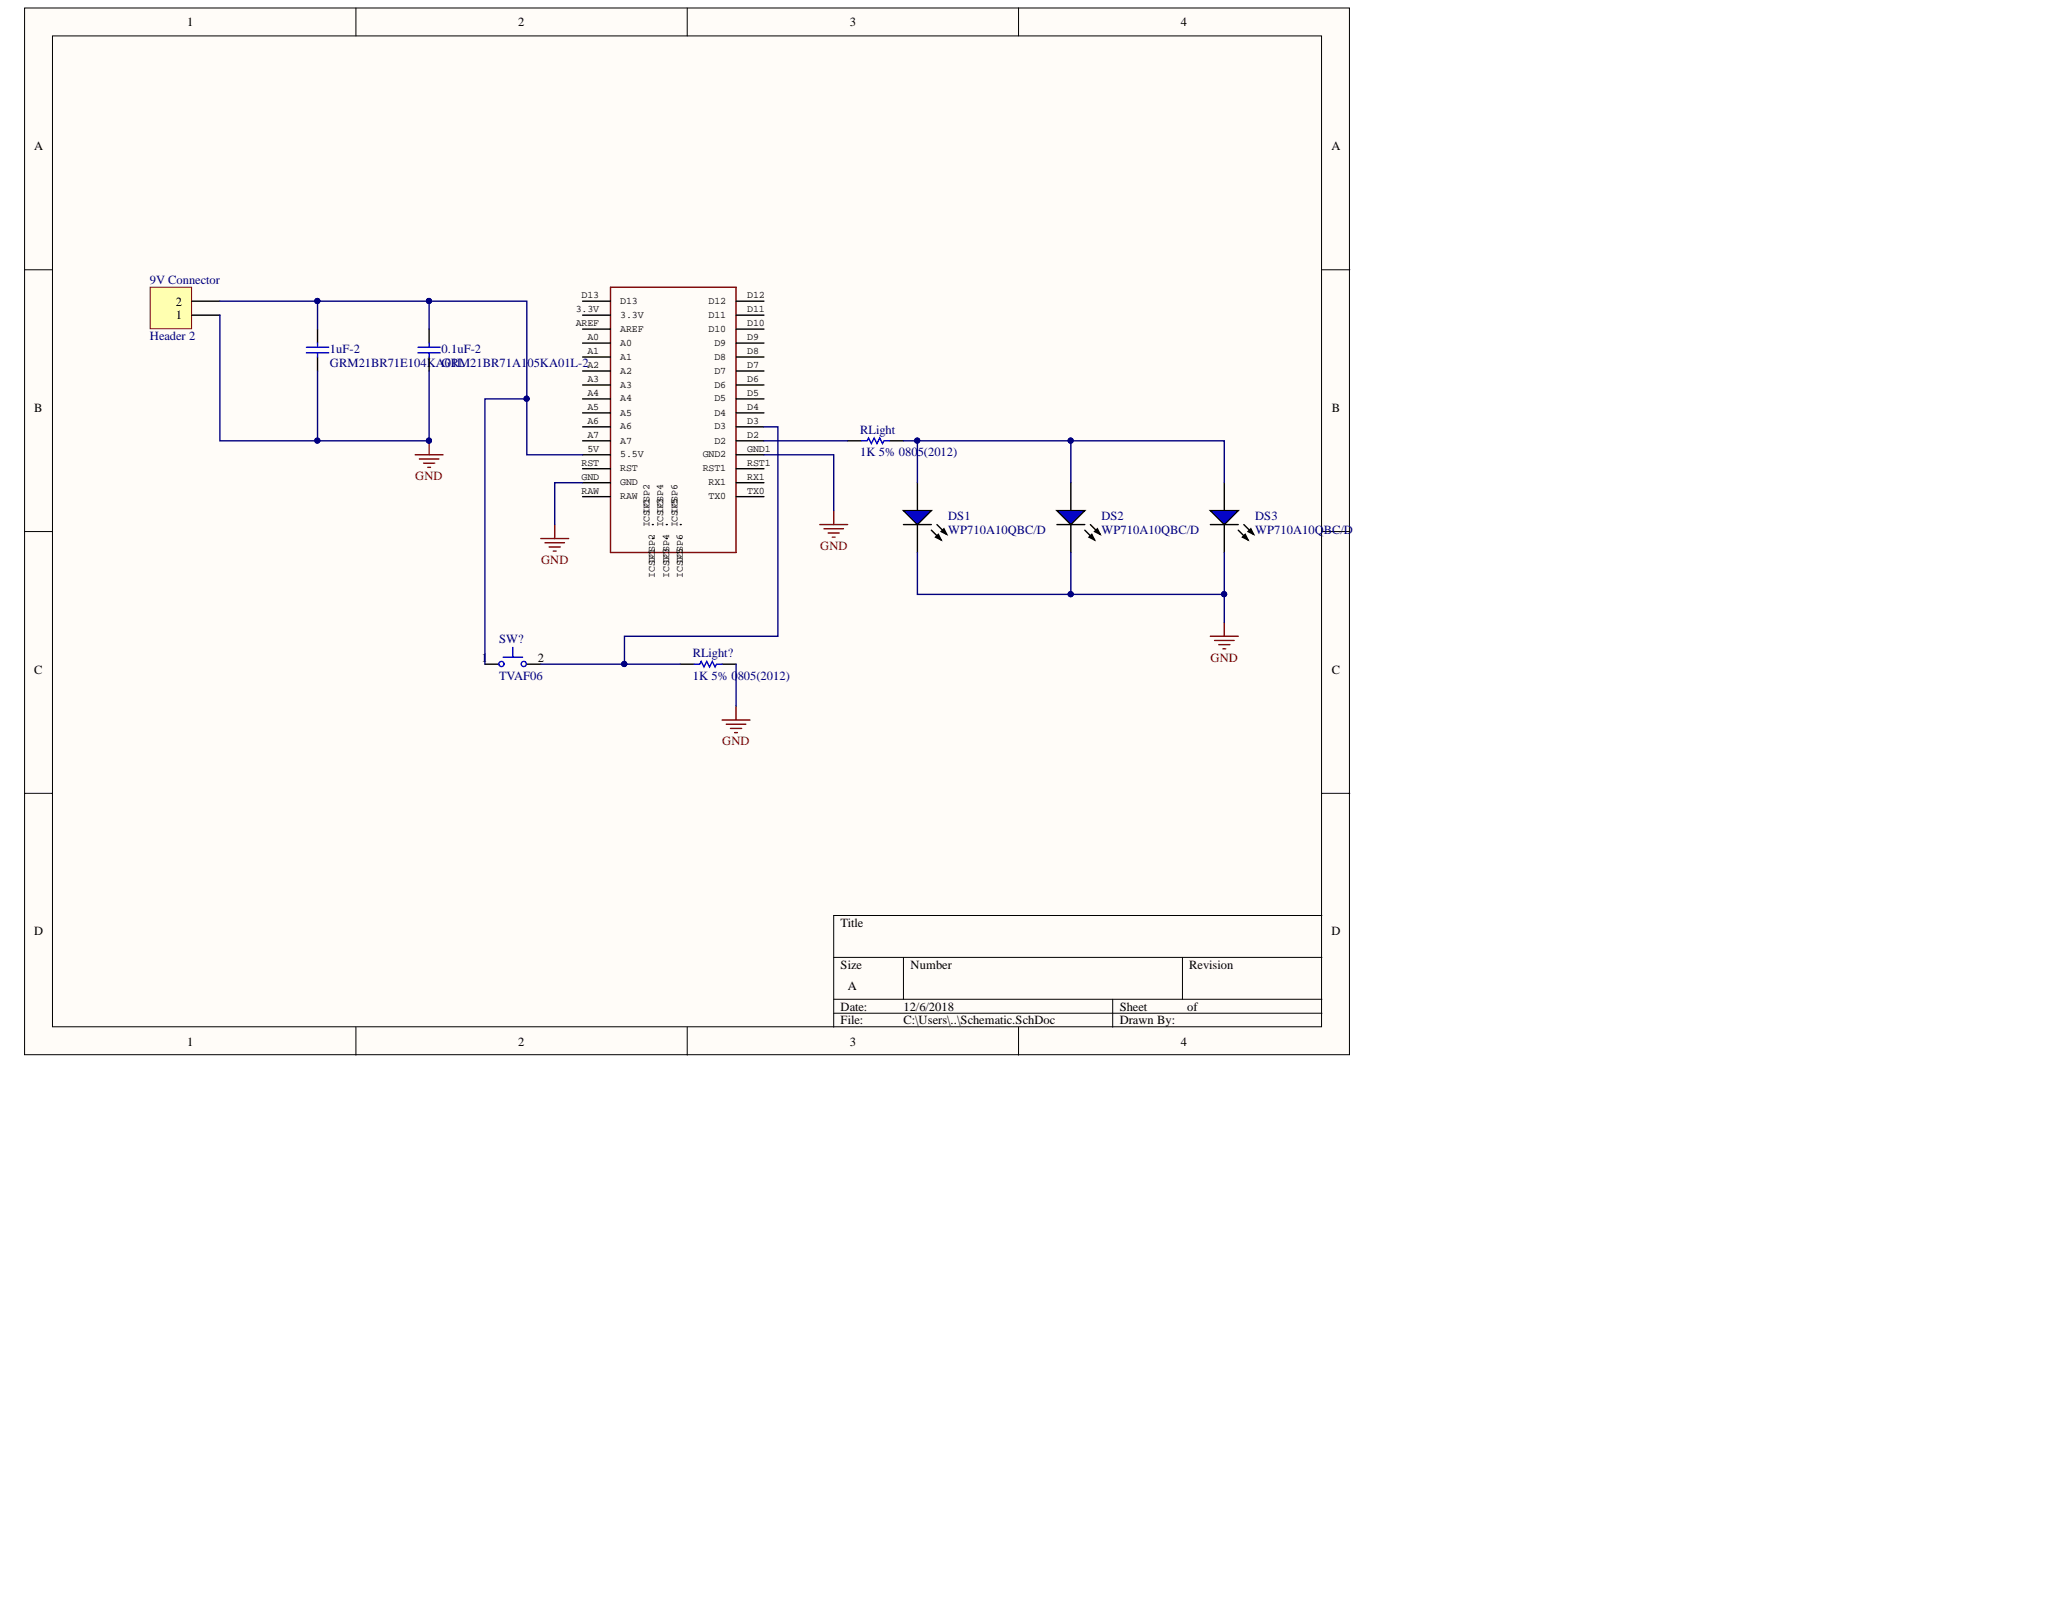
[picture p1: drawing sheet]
<svg xmlns="http://www.w3.org/2000/svg" width="419mm" height="324mm" viewBox="0 0 419 324" stroke-linecap="round" stroke-linejoin="round" font-family="sans-serif">
<g fill="#fffcf8" stroke="#000" stroke-width=".2">
<path d="M5 1.6h268.4v212h-268.4z"/>
<path d="M10.6 7.3h257.1v200.7h-257.1z"/>
</g>
<g fill="none" stroke="#000" stroke-width=".2">
<path d="M72.1 1.6v5.7M139.2 1.6v5.7M206.3 1.6v5.7M5 54.6h5.6M267.8 54.6h5.7M5 107.7h5.6M267.8 107.7h5.7M5 160.7h5.6M267.8 160.7h5.7M168.9 193.9h98.9M183 193.9v8.5M239.6 193.9v8.5"/>
<path d="M267.8 185.4h-98.9v22.6M72.1 208v5.7M139.2 208v5.7M168.9 202.4h98.9M168.9 205.2h98.9M206.3 208v5.7M225.4 202.4v5.6"/>
</g>
<path d="M84.1 92.1h5.7M85 93h3.9M85.8 93.8h2.3M86.7 94.7h.5M86.9 89.3v2.8" fill="none" stroke="#800000" stroke-width=".28"/>
<circle cx="86.9" cy="89.2" r=".52" fill="#000080" stroke="#000080" stroke-width=".2"/>
<path d="M64.3 66.7v2.8M64.3 72.3v2.8M86.9 66.7v2.8M86.9 72.3v2.8M248 97.8v5.6M248 106.2v5.7" fill="none" stroke="#000" stroke-width=".28"/>
<path d="M62.1 70.3h4.5M62.1 71.5h4.5M64.3 69.5v.8M64.3 71.5v.8M84.7 70.3h4.5M84.7 71.5h4.5M86.9 69.5v.8M86.9 71.5v.8" fill="none" stroke="#00f" stroke-width=".28"/>
<path d="M245.2 103.4h5.7l-2.9 2.8z" fill="#00f"/>
<path d="M216.9 97.8v5.6M216.9 106.2v5.7M245.2 103.4h5.7l-2.9 2.8zM245.2 106.2h5.7M250.9 107.4l1.9 2M252 106.2l2 2M252.3 108.2l.5 1.2-1.1-.6zM253.4 107.1l.6 1.1-1.2-.5z" fill="none" stroke="#000" stroke-width=".28"/>
<path d="M252.3 108.2l.5 1.2-1.1-.6zM253.4 107.1l.6 1.1-1.2-.5z" fill="#000"/>
<path d="M214.1 103.4h5.7l-2.9 2.8z" fill="#00f"/>
<path d="M185.9 97.8v5.6M185.9 106.2v5.7M214.1 103.4h5.7l-2.9 2.8zM214.1 106.2h5.7M219.8 107.4l1.9 2M220.9 106.2l2 2M221.2 108.2l.5 1.2-1.1-.6zM222.3 107.1l.6 1.1-1.2-.5z" fill="none" stroke="#000" stroke-width=".28"/>
<path d="M221.2 108.2l.5 1.2-1.1-.6zM222.3 107.1l.6 1.1-1.2-.5z" fill="#000"/>
<path d="M183 103.4h5.7l-2.8 2.8z" fill="#00f"/>
<path d="M183 103.4h5.7l-2.8 2.8zM183 106.2h5.7M188.7 107.4l2 2M189.8 106.2l2 2M190.1 108.2l.6 1.2-1.2-.6zM191.2 107.1l.6 1.1-1.1-.5z" fill="none" stroke="#000" stroke-width=".28"/>
<path d="M190.1 108.2l.6 1.2-1.2-.6zM191.2 107.1l.6 1.1-1.1-.5z" fill="#000"/>
<path d="M245.2 128.9h5.7M246.1 129.7h3.9M246.9 130.6h2.3M247.7 131.4h.6M248 126v2.9" fill="none" stroke="#800000" stroke-width=".28"/>
<path d="M30.4 58.2h8.4v8.4h-8.4z" fill="#ffffb0" stroke="#800000" stroke-width=".2"/>
<g fill="none" stroke="#000" stroke-width=".28">
<path d="M38.9 63.8h5.6M38.9 61h5.6M118 63.8h5.7M118 61h5.7M118 66.7h5.7M118 78h5.7M118 75.1h5.7M118 72.3h5.7M118 69.5h5.7M149.1 63.8h5.7M149.1 61h5.7M149.1 66.7h5.7"/>
<path d="M149.1 78h5.7M149.1 75.1h5.7M149.1 72.3h5.7M149.1 69.5h5.7M118 89.3h5.7M118 97.8h5.7M118 94.9h5.7M118 92.1h5.7M118 86.5h5.7M118 83.6h5.7M118 80.8h5.7M149.1 89.3h5.7"/>
<path d="M149.1 97.8h5.7M149.1 94.9h5.7M149.1 92.1h5.7M149.1 86.5h5.7M149.1 83.6h5.7M149.1 80.8h5.7M171.7 89.3h2.8M180.2 89.3h2.8M118 100.6h5.7M132.2 109.1h.1M132.2 106.2h.1M135 109.1h.1"/>
<path d="M135 106.2h.1M137.8 109.1h.1M137.8 106.2h.1M149.1 100.6h5.7M98.2 134.5h2.9M106.7 134.5h2.8M137.8 134.5h2.8M146.3 134.5h2.8"/>
</g>
<g fill="none" stroke="#00f" stroke-width=".28">
<path d="M174.5 89.3h1.2l.3-.6 .5 1.1 .6-1.1 .6 1.1 .5-1.1 .6 1.1 .3-.5h1.1M101.9 133.1h4M103.9 131.1v2M140.6 134.5h1.2l.2-.5 .6 1.1 .6-1.1 .5 1.1 .6-1.1 .6 1.1 .3-.6h1.1"/>
<circle cx="101.6" cy="134.5" r=".52"/>
<circle cx="106.1" cy="134.5" r=".52"/>
</g>
<g fill="none" stroke="#800000" stroke-width=".28">
<path d="M123.7 58.2h25.4v53.7h-25.4zM109.5 109.1h5.7M110.4 109.9h4M111.2 110.8h2.3M112.1 111.6h.6M112.4 106.2v2.9M166.1 106.2h5.6M166.9 107.1h4M167.8 107.9h2.2M168.6 108.8h.6M168.9 103.4v2.8M146.3 145.8h5.6"/>
<path d="M147.1 146.7h4M148 147.5h2.2M148.8 148.4h.6M149.1 143v2.8"/>
</g>
<g fill="none" stroke="#000080" stroke-width=".28">
<path d="M44.5 63.8v25.5h19.8M44.5 61h19.8M64.3 75.1v14.2h22.6v-14.2M64.3 66.7v-5.7h22.6v5.7M86.9 61h19.8v31.1h11.3M106.7 80.8h-8.5v53.7M118 97.8h-5.6v8.4M154.8 92.1h14.1v11.3M154.8 86.5h2.8v42.4h-31.1v5.6h11.3M154.8 89.3h16.9M183 89.3h65v8.5M185.9 89.3v8.5"/>
<path d="M216.9 89.3v8.5M185.9 111.9v8.5h62.1M216.9 111.9v8.5M248 111.9v14.1M109.5 134.5h17M149.1 134.5v8.5"/>
</g>
<g fill="#000080" stroke="#000080" stroke-width=".2">
<circle cx="64.3" cy="89.2" r=".52"/>
<circle cx="86.9" cy="89.2" r=".52"/>
<circle cx="64.3" cy="61" r=".52"/>
<circle cx="86.9" cy="61" r=".52"/>
<circle cx="106.7" cy="80.8" r=".52"/>
<circle cx="248" cy="120.3" r=".52"/>
<circle cx="216.9" cy="89.2" r=".52"/>
<circle cx="216.9" cy="120.3" r=".52"/>
<circle cx="185.8" cy="89.2" r=".52"/>
<circle cx="126.5" cy="134.5" r=".52"/>
</g>
<g font-size="2.5">
<text x="37.9" y="5.3">1</text>
<text x="105" y="5.3">2</text>
<text x="172.2" y="5.3">3</text>
<text x="239.2" y="5.3">4</text>
<text x="6.9" y="30.4">A</text>
<text x="269.7" y="30.4">A</text>
<text x="35.6" y="64.7">1</text>
<text x="35.6" y="61.9">2</text>
<text x="6.9" y="83.4">B</text>
<text x="269.8" y="83.4">B</text>
<text x="6.9" y="136.4">C</text>
<text x="97.6" y="134">1</text>
<text x="108.9" y="134">2</text>
<text x="269.8" y="136.4">C</text>
<text x="6.9" y="189.5">D</text>
<text x="170.3" y="187.7">Title</text>
<text x="269.7" y="189.5">D</text>
<text x="170.3" y="196.2">Size</text>
<text x="184.5" y="196.2">Number</text>
<text x="240.9" y="196.2">Revision</text>
<text x="171.7" y="200.4">A</text>
<text x="170.3" y="204.7">Date:</text>
<text x="170.3" y="207.4">File:</text>
<text x="183" y="204.7">12/6/2018</text>
<text x="183" y="207.4">C:\Users\..\Schematic.SchDoc</text>
<text x="226.8" y="204.7">Sheet</text>
<text x="226.8" y="207.4">Drawn By:</text>
<text x="240.5" y="204.7">of</text>
<text x="37.9" y="211.8">1</text>
<text x="105" y="211.8">2</text>
<text x="172.2" y="211.8">3</text>
<text x="239.2" y="211.8">4</text>
</g>
<g font-size="2.5" fill="#000080">
<text x="30.4" y="57.6">9V Connector</text>
<text x="30.4" y="68.9">Header 2</text>
<text x="66.8" y="71.5">1uF-2</text>
<text x="89.5" y="71.5">0.1uF-2</text>
<text x="66.8" y="74.3">GRM21BR71E104KAGRM21BR71A105KA01L-2</text>
<text x="90.1" y="74.3">01L</text>
<text x="174.3" y="87.9">RLight</text>
<text x="174.3" y="92.4">1K 5% 0805(2012)</text>
<text x="192.1" y="105.4">DS1</text>
<text x="223.1" y="105.4">DS2</text>
<text x="254.3" y="105.4">DS3</text>
<text x="192.1" y="108.2">WP710A10QBC/D</text>
<text x="223.1" y="108.2">WP710A10QBC/D</text>
<text x="254.3" y="108.2">WP710A10Q</text>
<text x="268.2" y="108.2">BC/D</text>
<text x="101.1" y="130.3">SW?</text>
<text x="101.1" y="137.6">TVAF06</text>
<text x="140.3" y="133.1">RLight?</text>
<text x="140.3" y="137.6">1K 5% 0805(2012)</text>
</g>
<g font-size="2.5" fill="#800000">
<text x="84.1" y="97.2">GND</text>
<text x="166.2" y="111.4">GND</text>
<text x="109.6" y="114.2">GND</text>
<text x="245.2" y="134">GND</text>
<text x="146.3" y="151">GND</text>
</g>
<g font-size="2">
<text x="116.6" y="63.2">3.3V</text>
<text x="117.8" y="60.4">D13</text>
<text x="125.7" y="64.3">3.3V</text>
<text x="125.7" y="61.6">D13</text>
<text x="143.5" y="61.6">D12</text>
<text x="143.5" y="64.3">D11</text>
<text x="151.4" y="60.4">D12</text>
<text x="151.4" y="63.2">D11</text>
<text x="116.6" y="66">AREF</text>
<text x="119" y="71.7">A1</text>
<text x="119" y="68.9">A0</text>
<text x="125.7" y="67.2">AREF</text>
<text x="125.7" y="70">A0</text>
<text x="143.5" y="67.2">D10</text>
<text x="144.7" y="70">D9</text>
<text x="151.4" y="71.7">D8</text>
<text x="151.4" y="68.9">D9</text>
<text x="151.4" y="66">D10</text>
<text x="119" y="77.3">A3</text>
<text x="119" y="74.6">A2</text>
<text x="125.7" y="75.7">A2</text>
<text x="125.7" y="72.9">A1</text>
<text x="144.7" y="75.7">D7</text>
<text x="144.7" y="72.9">D8</text>
<text x="151.4" y="77.3">D6</text>
<text x="151.4" y="74.6">D7</text>
<text x="119" y="83">A5</text>
<text x="119" y="80.2">A4</text>
<text x="125.7" y="78.5">A3</text>
<text x="125.7" y="81.3">A4</text>
<text x="144.7" y="81.3">D5</text>
<text x="144.7" y="78.5">D6</text>
<text x="151.4" y="83">D4</text>
<text x="151.4" y="80.2">D5</text>
<text x="119" y="88.7">A7</text>
<text x="119" y="85.9">A6</text>
<text x="125.7" y="89.8">A7</text>
<text x="125.7" y="87">A6</text>
<text x="125.7" y="84.2">A5</text>
<text x="144.7" y="89.8">D2</text>
<text x="144.7" y="87">D3</text>
<text x="144.7" y="84.2">D4</text>
<text x="151.4" y="88.7">D2</text>
<text x="151.4" y="85.9">D3</text>
<text x="117.8" y="94.3">RST</text>
<text x="119" y="91.5">5V</text>
<text x="125.7" y="95.5">RST</text>
<text x="125.7" y="92.6">5.5V</text>
<text x="142.4" y="95.5">RST1</text>
<text x="142.4" y="92.6">GND2</text>
<text x="151.4" y="94.3">RST1</text>
<text x="151.4" y="91.5">GND1</text>
<text x="117.8" y="100">RAW</text>
<text x="117.8" y="97.2">GND</text>
<text x="125.7" y="101.1">RAW</text>
<text x="125.7" y="98.3">GND</text>
<text x="143.5" y="101.1">TX0</text>
<text x="143.5" y="98.3">RX1</text>
<text x="151.4" y="100">TX0</text>
<text x="151.4" y="97.2">RX1</text>
<text x="131.6" y="106.8" transform="rotate(-90 131.6 106.8)">ICSIPC1SP2</text>
<text x="134.4" y="106.8" transform="rotate(-90 134.4 106.8)">ICSIPC3SP4</text>
<text x="137.2" y="106.8" transform="rotate(-90 137.2 106.8)">ICSIPC5SP6</text>
<text x="132.7" y="117" transform="rotate(-90 132.7 117)">ICSIPC1SP2</text>
<text x="135.5" y="117" transform="rotate(-90 135.5 117)">ICSIPC3SP4</text>
<text x="138.3" y="117" transform="rotate(-90 138.3 117)">ICSIPC5SP6</text>
</g>
</svg>
